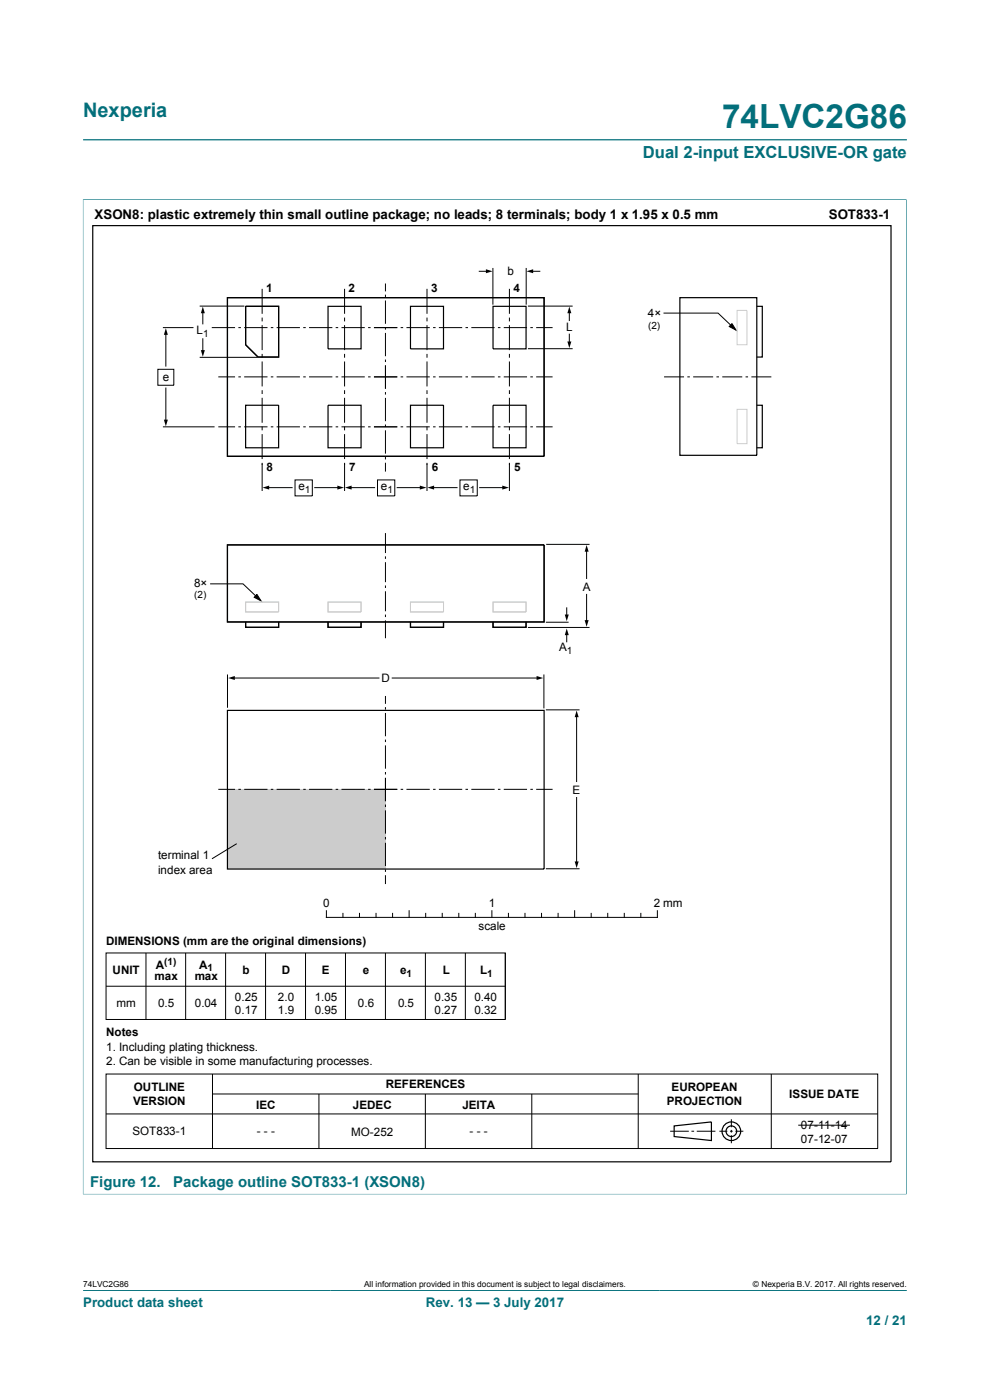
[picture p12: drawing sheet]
<svg xmlns="http://www.w3.org/2000/svg" width="210mm" height="297mm" viewBox="0 0 210 297" stroke-linecap="round" stroke-linejoin="round" font-family="sans-serif">
<path d="M17.6 29.7h174.8M17.6 42.3h174.7M17.6 42.3v211.1M192.3 42.3v211.1M17.6 253.3h174.7M17.6 273.8h174.8" fill="none" stroke="#036f7b" stroke-width=".21"/>
<path d="M48.2 167.4h33.6v17h-33.6z" fill="#ccc"/>
<g fill="none" stroke="#000" stroke-width=".21">
<path d="M101.7 57.6h1.7M104.6 56.8v7.8M111.6 56.8v7.8M112.8 57.6h1.7M33.5 78.3h3.4v3.4h-3.4zM34.6 69.5h6.4M35.2 70.8v6.9M42.4 64.9h9.4M42.4 75.8h12.3M43 66.2v2.5M43 71.9v2.7M44.9 69.5h5"/>
<path d="M46.3 80h3.6M50.6 80h.5M50.6 69.5h.5M51.8 80h4.9M51.8 69.5h4.9M55.6 61.3v5.3M55.6 67.4v.8M55.6 69v5.3M55.6 75.1v.8M55.6 76.7v5.3M57.4 80h.6M57.4 69.5h.6"/>
<path d="M58.7 80h4.9M58.7 69.5h4.9M64.3 80h.6M64.3 69.5h.6M65.6 80h4.9M65.6 69.5h4.9M71.2 80h.5M71.2 69.5h.5M72.4 80h5M72.4 69.5h5M73.1 61.3v5.3M73.1 67.4v.8"/>
<path d="M73.1 69v5.3M73.1 75.1v.8M73.1 76.7v5.3M78.1 80h.5M78.1 69.5h.5M79.3 80h5M79.3 69.5h5M81.8 60.1v1.7M81.8 62.5v.5M81.8 63.8v4.9M81.8 69.4v.5M81.8 70.6v5"/>
<path d="M81.8 76.3v.5M81.8 77.5v5M85 80h.5M85 69.5h.5M86.2 80h5M86.2 69.5h5M90.6 61.3v5.3M90.6 67.4v.8M90.6 69v5.3M90.6 75.1v.8M90.6 76.7v5.3M91.9 80h.5"/>
<path d="M91.9 69.5h.5M93.1 80h4.9M93.1 69.5h4.9M98.7 80h.6M98.7 69.5h.6M100 80h4.9M100 69.5h4.9M105.6 80h.6M105.6 69.5h.6M106.9 80h4.9M106.9 69.5h4.9M108.1 61.3v5.3"/>
<path d="M108.1 67.4v.8M108.1 69v5.3M108.1 75.1v.8M108.1 76.7v5.3M112 74h9.5M112 64.9h9.5M112.5 80h.5M112.5 69.5h.5M113.7 80h3.5M113.7 69.5h3.5M120.8 66.2v1.8M120.8 70.9v1.8"/>
<path d="M140.7 66.4h11.6l3.2 3.1M140.9 80h4.2M145.8 80h.5M147 80h4.3M152 80h.5M153.2 80h4.2M155.3 68.6l.8 1.4-1.4-.7zM158.2 80h.5M159.4 80h4.2M34.6 90.5h10.9M35.2 82.3v7M46.3 90.5h3.6"/>
<path d="M50.6 90.5h.5M51.8 90.5h4.9M55.6 82.8v.8M55.6 84.4v5.3M55.6 90.5v.8M55.6 92.1v5.3M55.6 98.2v6M57.4 90.5h.6M58.7 90.5h4.9M64.3 90.5h.6M65.6 90.5h4.9M71.2 90.5h.5"/>
<path d="M72.4 90.5h5M73.1 82.8v.8M73.1 84.4v5.3M73.1 90.5v.8M73.1 92.1v5.3M73.1 98.2v6M78.1 90.5h.5M79.3 90.5h5M81.8 83.2v.5M81.8 84.4v5M81.8 90.1v.5M81.8 91.3v4.9"/>
<path d="M81.8 96.9v.6M81.8 98.2v1.8M85 90.5h.5M86.2 90.5h5M90.6 82.8v.8M90.6 84.4v5.3M90.6 90.5v.8M90.6 92.1v5.3M90.6 98.2v6M91.9 90.5h.5M93.1 90.5h4.9M98.7 90.5h.6"/>
<path d="M100 90.5h4.9M105.6 90.5h.6M106.9 90.5h4.9M108.1 82.8v.8M108.1 84.4v5.3M108.1 90.5v.8M108.1 92.1v5.3M108.1 98.2v6M112.5 90.5h.5M113.7 90.5h3.5M56.8 103.4h5.2M62.6 101.8h3.7v3.4h-3.7z"/>
<path d="M66.8 103.4h5M74.3 103.4h5.2M80.1 101.8h3.6v3.4h-3.6zM81.8 113.1v4.2M81.8 118v.6M81.8 119.3v4.2M84.3 103.4h5M91.8 103.4h5.1M97.6 101.8h3.6v3.4h-3.6zM101.7 103.4h5.1M115.9 115.5h9.2M124.4 116.8v5.9"/>
<path d="M44.6 123.9h6.9l3.3 3M54.5 126.1l.9 1.4-1.5-.8zM81.8 124.2v.5M81.8 125.4v4.3M81.8 130.4v.5M81.8 131.6v3.8M112 133.1h13.1M115.8 132h4.8M120.2 129v1.6M120.2 134.5v1.7M124.4 126.1v5.7M48.3 143.1v7"/>
<path d="M49.5 143.8h30.9M81.8 147.6v1.7M81.8 150v.5M81.8 151.3v4.9M81.8 156.9v.5M81.8 158.1v5M83.2 143.8h30.9M115.4 143.1v7.2M115.8 150.6h7.1M122.3 151.9v13.9M46.3 167.5h3.6M50.2 179l-5.2 3.2"/>
<path d="M50.6 167.5h.5M51.8 167.5h4.9M57.4 167.5h.6M58.7 167.5h4.9M64.3 167.5h.6M65.6 167.5h4.9M71.2 167.5h.5M72.4 167.5h5M78.1 167.5h.5M79.3 167.5h5M81.8 163.8v.5M81.8 165v5"/>
<path d="M81.8 170.7v.5M81.8 171.9v5M81.8 177.6v.5M81.8 178.8v4.9M85 167.5h.5M86.2 167.5h5M91.9 167.5h.5M93.1 167.5h4.9M98.7 167.5h.6M100 167.5h4.9M105.6 167.5h.6M106.9 167.5h4.9"/>
<path d="M112.5 167.5h.5M113.7 167.5h3.5M122.3 169.2v13.8M69.2 193.2v1.4h70.2v-1.4M72.7 193.8v.8M76.3 193.8v.8M79.8 193.8v.8M81.8 184.4v.6M81.8 185.7v1.8M83.3 193.8v.8M86.8 193.2v1.4M90.3 193.8v.8"/>
<path d="M93.8 193.8v.8M97.3 193.8v.8M100.8 193.8v.8M104.3 193.2v1.4M107.8 193.8v.8M111.4 193.8v.8M114.9 193.8v.8M115.8 184.3h7.1M118.4 193.8v.8M121.9 193.2v1.4M125.4 193.8v.8M128.9 193.8v.8"/>
<path d="M132.4 193.8v.8M135.9 193.8v.8M22.5 202.2h84.7v14.1h-84.7zM22.5 209.2h84.7M31 202.2v14M39.4 202.2v14.1M47.9 202.2v14.1M56.3 202.2v14.1M64.8 202.2v14.1M73.3 202.2v14.1M81.8 202.2v14.1M90.2 202.2v14.1"/>
<path d="M98.7 202.2v14.1M107.2 202.2v14.1M22.5 227.8h163.7v15.9h-163.7zM22.5 236.3h163.7M45.1 227.8v15.9M45.1 232.1h90.3M67.7 232.1v11.6M90.2 232.1v11.6M112.8 232.1v11.6M135.4 227.8v15.9M142.2 240h3.9M146.7 240h.5"/>
<path d="M147.8 240h4M152.6 240h1.7M154.9 240h.5M155.1 237.4v1.7M155.1 239.7v.6M156 240h1.7M163.6 227.8v15.9M169.3 238.7h11M155.1 240.8v1.7"/>
</g>
<g fill="none" stroke="#000" stroke-width=".25">
<path d="M19.7 47.9h169.3v198.6h-169.3zM48.2 63.1h67.2v33.7h-67.2zM52.1 65h7v10.7h-4.4l-2.6-2.6zM69.6 65h7v9h-7zM87.1 65h7v9h-7zM104.6 65h7v9h-7zM144.2 63.1h16.3v33.5h-16.3zM160.5 65h1.2v10.7h-1.2M52.1 86h7v9h-7zM69.6 86h7v9h-7zM87.1 86h7v9h-7zM104.6 86h7v9h-7z"/>
<path d="M160.5 86h1.2v9h-1.2M48.2 115.6h67.2v16.3h-67.2zM52.1 131.9v1.2h7v-1.2M69.6 131.9v1.2h7v-1.2M87.1 131.9v1.2h7v-1.2M104.6 131.9v1.2h7v-1.2M48.2 150.7h67.2v33.7h-67.2zM143 238.9l7.9-.9v4l-7.9-.9z"/>
<circle cx="155.1" cy="240" r="1.13"/>
<circle cx="155.1" cy="240" r="1.98"/>
</g>
<g fill="#000">
<path d="M103.1 57.1l1.4 .5-1.4 .4zM111.7 57.6l1.4-.5v.9zM35.2 69.6l.4 1.4h-.8zM43 65l.5 1.4h-.9zM42.6 74.3h.9l-.5 1.4zM120.8 65l.4 1.4h-.8zM120.4 72.4h.8l-.4 1.5zM155.3 68.6l.8 1.4-1.4-.7zM34.8 89h.8l-.4 1.4zM55.7 103.4l1.4-.4v.9zM71.6 103l1.4 .4-1.4 .5zM73.2 103.4l1.4-.4v.9z"/>
<path d="M89.1 103l1.4 .4-1.4 .5zM90.7 103.4l1.4-.4v.9zM106.5 103l1.5 .4-1.5 .5zM124.4 115.6l.5 1.4h-.9zM54.5 126.1l.9 1.4-1.5-.8zM120.2 133.3l.4 1.4h-.8zM119.8 130.4h.8l-.4 1.4zM124 131.6h.9l-.5 1.4zM48.4 143.8l1.4-.4v.9zM113.8 143.4l1.4 .4-1.4 .5zM122.3 150.7l.4 1.4h-.8zM121.9 182.7h.8l-.4 1.5z"/>
</g>
<path d="M156.4 65.9h2v7.2h-2zM156.4 86.8h2v7.3h-2zM52.1 127.7h7v2.1h-7zM69.6 127.7h7v2.1h-7zM87.1 127.7h7v2.1h-7zM104.6 127.7h7v2.1h-7z" fill="none" stroke="#ccc" stroke-width=".21"/>
<text font-size="7.1" fill="#036f7b" x="153.2" y="27.2">74LVC2G86</text>
<text font-size="4.2" fill="#036f7b" x="17.6" y="24.8">Nexperia</text>
<text font-size="3.5" fill="#036f7b" x="136.4" y="33.5">Dual 2-input EXCLUSIVE-OR gate</text>
<text font-size="3.2" fill="#036f7b" x="19.1" y="251.8">Figure 12.  Package outline SOT833-1 (XSON8)</text>
<g font-size="2.8">
<text x="20" y="46.4">XSON8: plastic extremely thin small outline package; no leads; 8 terminals; body 1 x 1.95 x 0.5 mm</text>
<text x="175.8" y="46.4">SOT833-1</text>
</g>
<g font-size="2.8" fill="#036f7b">
<text x="17.6" y="277.3">Product data sheet</text>
<text x="90.3" y="277.3">Rev. 13 — 3 July 2017</text>
<text x="183.7" y="281">12 / 21</text>
</g>
<g font-size="2.5">
<text x="107.7" y="58.4">b</text>
<text x="56.5" y="61.9">1</text>
<text x="74" y="61.9">2</text>
<text x="91.5" y="61.9">3</text>
<text x="108.9" y="61.9">4</text>
<text x="41.7" y="71">L</text>
<text x="120.1" y="70.3">L</text>
<text x="137.5" y="67.3">4×</text>
<text x="34.5" y="80.7">e</text>
<text x="56.6" y="99.8">8</text>
<text x="74.1" y="99.8">7</text>
<text x="91.6" y="99.8">6</text>
<text x="109.1" y="99.8">5</text>
<text x="63.3" y="104">e</text>
<text x="80.8" y="104">e</text>
<text x="98.3" y="104">e</text>
<text x="41.2" y="124.5">8×</text>
<text x="123.6" y="125.3">A</text>
<text x="118.6" y="138.1">A</text>
<text x="80.9" y="144.7">D</text>
<text x="121.4" y="168.4">E</text>
<text x="33.6" y="182.3">terminal 1</text>
<text x="33.6" y="185.3">index area</text>
<text x="68.6" y="192.5">0</text>
<text x="101.5" y="197.3">scale</text>
<text x="103.7" y="192.5">1</text>
<text x="138.7" y="192.5">2 mm</text>
<text x="22.5" y="200.5">DIMENSIONS (mm are the original dimensions)</text>
<text x="23.9" y="206.7">UNIT</text>
<text x="32.8" y="208">max</text>
<text x="33.1" y="205.5">A</text>
<text x="41.3" y="208">max</text>
<text x="42.3" y="205.5">A</text>
<text x="51.4" y="206.7">b</text>
<text x="59.8" y="206.7">D</text>
<text x="68.3" y="206.7">E</text>
<text x="76.9" y="206.7">e</text>
<text x="84.9" y="206.7">e</text>
<text x="94" y="206.7">L</text>
<text x="101.8" y="206.7">L</text>
<text x="24.7" y="213.6">mm</text>
<text x="33.6" y="213.7">0.5</text>
<text x="41.3" y="213.7">0.04</text>
<text x="49.8" y="212.3">0.25</text>
<text x="49.8" y="215.1">0.17</text>
<text x="59" y="212.3">2.0</text>
<text x="59" y="215.1">1.9</text>
<text x="66.8" y="212.3">1.05</text>
<text x="66.8" y="215.1">0.95</text>
<text x="75.9" y="213.7">0.6</text>
<text x="84.4" y="213.7">0.5</text>
<text x="92.2" y="212.3">0.35</text>
<text x="92.2" y="215.1">0.27</text>
<text x="100.6" y="212.3">0.40</text>
<text x="100.6" y="215.1">0.32</text>
<text x="22.5" y="219.9">Notes</text>
<text x="22.5" y="222.9">1. Including plating thickness.</text>
<text x="22.5" y="225.9">2. Can be visible in some manufacturing processes.</text>
<text x="28.4" y="231.5">OUTLINE</text>
<text x="81.8" y="230.9">REFERENCES</text>
<text x="142.5" y="231.5">EUROPEAN</text>
<text x="167.4" y="232.9">ISSUE DATE</text>
<text x="28.2" y="234.5">VERSION</text>
<text x="54.3" y="235.2">IEC</text>
<text x="74.8" y="235.2">JEDEC</text>
<text x="98.1" y="235.2">JEITA</text>
<text x="141.5" y="234.5">PROJECTION</text>
<text x="169.9" y="239.5">07-11-14</text>
<text x="28.1" y="240.8">SOT833-1</text>
<text x="54.5" y="240.8">- - -</text>
<text x="74.5" y="240.9">MO-252</text>
<text x="99.6" y="240.8">- - -</text>
<text x="169.9" y="242.5">07-12-07</text>
</g>
<g font-size="2.1">
<text x="43.1" y="71.5">1</text>
<text x="137.5" y="69.8">(2)</text>
<text x="64.7" y="104.5">1</text>
<text x="82.2" y="104.5">1</text>
<text x="99.7" y="104.5">1</text>
<text x="41.2" y="127">(2)</text>
<text x="120.2" y="138.6">1</text>
<text x="34.8" y="204.8">(1)</text>
<text x="44" y="206">1</text>
<text x="86.2" y="207.2">1</text>
<text x="103.4" y="207.2">1</text>
</g>
<g font-size="1.8">
<text x="17.6" y="273.1">74LVC2G86</text>
<text x="77.2" y="273.1">All information provided in this document is subject to legal disclaimers.</text>
<text x="159.7" y="273.1">© Nexperia B.V. 2017. All rights reserved.</text>
</g>
</svg>
